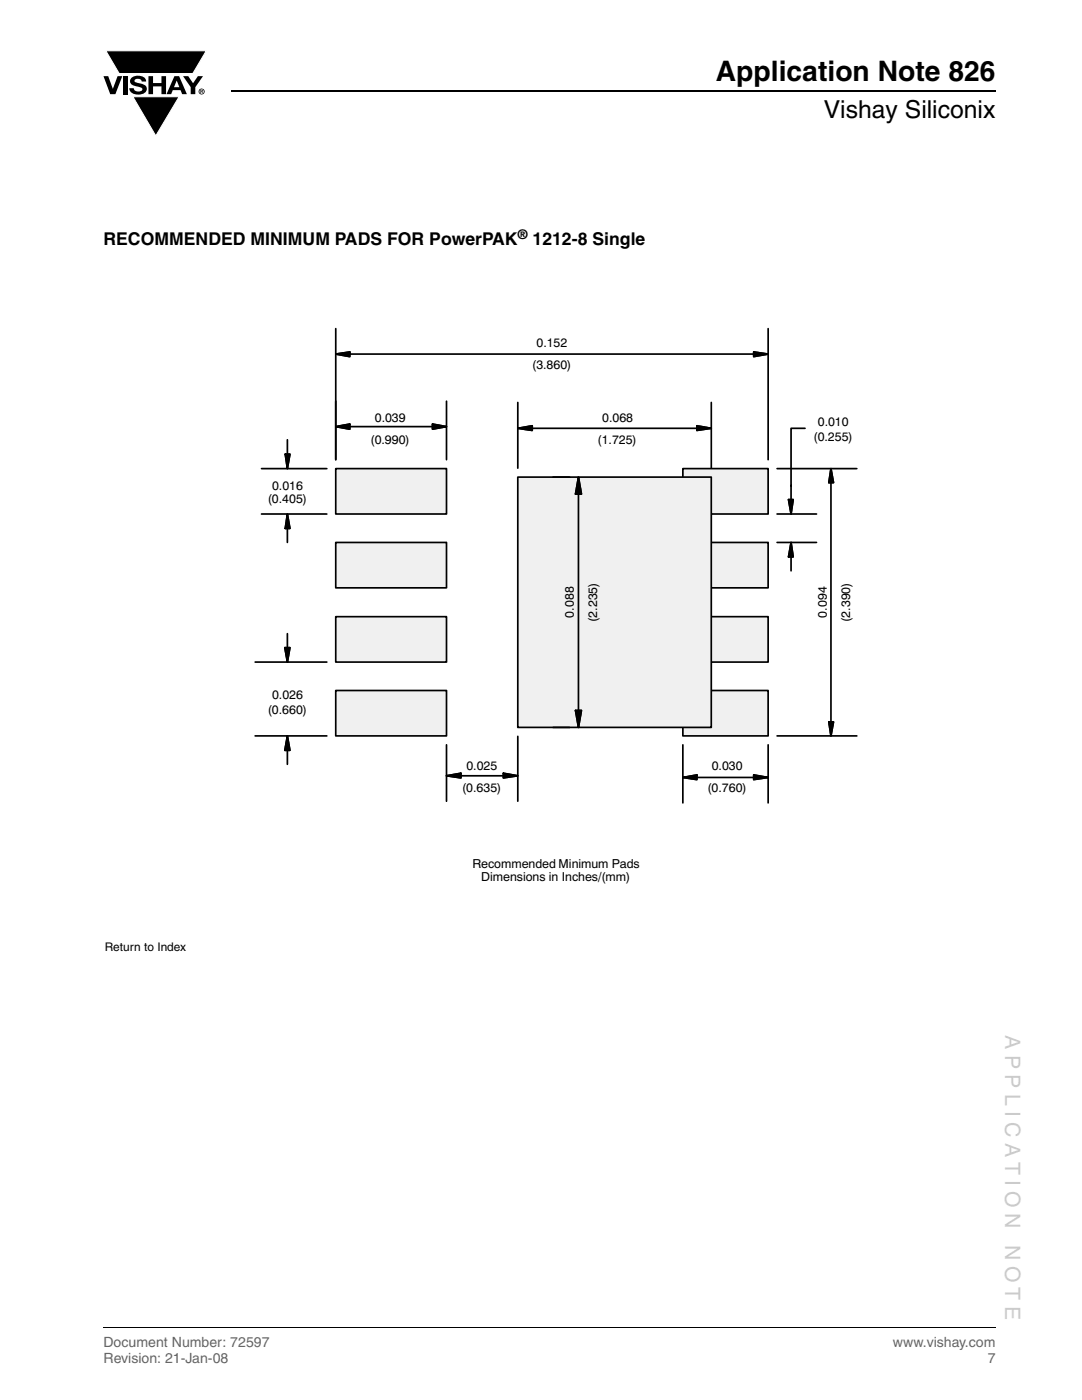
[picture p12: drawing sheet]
<svg xmlns="http://www.w3.org/2000/svg" width="216mm" height="279mm" viewBox="0 0 216 279" stroke-linecap="round" stroke-linejoin="round" font-family="sans-serif">
<path d="M46.1 18.2h152.5" fill="none" stroke="#000" stroke-width=".36"/>
<path d="M20.6 10.1h20.7v17.2h-20.7z" fill="#fff"/>
<g fill="#000">
<path d="M20.6 15.2h1l.9 2.5 1-2.5h.9l-1.4 3.6h-1zM21.1 10.1h20.1l-2.7 4.6h-14.7zM24.6 15.2h.9v3.6h-.9zM26.3 15.5a2.1 2.1 0 0 1 2.8 .3l.1 .5h-.9a.79 .79 0 0 0-.7-.6 .79 .79 0 0 0-.8 .4l.3 .3 1 .3a1.08 1.08 0 0 1 1.2 1 1.08 1.08 0 0 1-1.1 1.1 1.73 1.73 0 0 1-2.4-1.2h.9a.96 .96 0 0 0 .8 .7 .96 .96 0 0 0 .9-.5 1.31 1.31 0 0 0-1.2-.6 1.03 1.03 0 0 1-1.1-.5 1.03 1.03 0 0 1 .2-1.2zM29.6 15.2h.9v1.4h1.7v-1.4h.9v3.6h-.9v-1.6h-1.7v1.6h-.9zM26.5 19.3h9.2l-4.6 7.8zM36.5 15.2h1.1l.9 1.4 1-1.4h1l-1.5 2.2v1.4h-.9v-1.4z"/>
<path d="M35.3 16.1l-.6 1.3h1.1zM34.8 15.2h.9l1.6 3.6h-1l-.3-.8h-1.5l-.3 .8h-1z"/>
<path d="M40.1 18v.2h.2v-.1zM40 17.9l.4 .1 .1 .1-.2 .2 .2 .3-.3-.3-.1 .3h-.1zM39.8 18.3a.46 .46 0 0 0 .9 0 .46 .46 0 0 0-.9 0zM39.6 18.3a.6 .6 0 0 1 1.2 0 .6 .6 0 0 1-1.2 0z"/>
</g>
<path d="M21.1 10.1h20.1l-2.7 4.6h-14.7zM26.5 19.3h9.2l-4.6 7.8z" fill="none" stroke="#fff" stroke-width=".2"/>
<path d="M20.6 265h178" fill="none" stroke="#000" stroke-width=".2"/>
<g fill="#fff">
<path d="M36.1 175.2h24.9v4.7h-24.9z"/>
<path d="M36.1 175.2h25v.1h-25z"/>
<path d="M60.9 175.2h.2v4.8h-.2z"/>
<path d="M36 179.8h25v.2h-25z"/>
<path d="M36 175.2h.2v4.7h-.2z"/>
<path d="M20.9 58.5h177.5v187.6h-177.5z"/>
</g>
<path d="M136.3 137.8h17v9.1h-17z" fill="#f0f0f0"/>
<path d="M136.3 137.8h17v9.1h-17z" fill="none" stroke="#000" stroke-width=".34"/>
<path d="M136.3 123.1h17v9h-17z" fill="#f0f0f0"/>
<path d="M136.3 123.1h17v9h-17z" fill="none" stroke="#000" stroke-width=".34"/>
<path d="M136.3 108.3h17v9h-17z" fill="#f0f0f0"/>
<path d="M136.3 108.3h17v9h-17z" fill="none" stroke="#000" stroke-width=".34"/>
<path d="M136.3 93.5h17v9.1h-17z" fill="#f0f0f0"/>
<path d="M136.3 93.5h17v9.1h-17z" fill="none" stroke="#000" stroke-width=".34"/>
<path d="M103.3 95.2h38.6v50h-38.6z" fill="#f0f0f0"/>
<g fill="none" stroke="#000" stroke-width=".34">
<path d="M67 70.7l2.8-.5v1zM67 65.6v26.1M69.8 70.7h80.6M150.4 70.2l2.9 .5-2.9 .5zM153.3 65.6v26.1M67 85.1l2.8-.5v1zM69.8 85.1h16.5M86.3 84.6l2.8 .5-2.8 .5zM89.1 80.1v11.6M103.3 95.2h38.6v50h-38.6zM103.3 85.5l2.9-.5v.9zM103.3 80.3v13.1"/>
<path d="M106.2 85.5h32.8M139 85l2.9 .5-2.9 .4zM141.9 80.3v13.1M155.1 93.5h15.9M157.3 99.7h1l-.5 2.9zM160.6 85.5h-2.8v14.2M165.8 93.5l.5 2.8h-.9zM165.8 96.3v47.8M155.1 108.3h7.8M155.1 102.6h7.8M157.8 108.3l.5 2.8h-1zM157.8 111.1v2.8"/>
<path d="M89.1 154.8l2.9-.5v.9zM89.1 148.6v11.3M89.1 154.8h1.3M92 154.8h8.4M100.4 154.3l2.9 .5-2.9 .4zM103.3 146.9v13M136.3 155.2l2.7-.5v.9zM136.3 148.6v11.6M139 155.2h11.4M150.4 154.7l2.9 .5-2.9 .4zM153.3 148.6v11.6M155.1 146.9h15.9"/>
<path d="M165.4 144.1h.9l-.5 2.8z"/>
</g>
<g fill="#000" stroke="#000" stroke-width=".34">
<path d="M67 70.7l2.8-.5v1zM150.4 70.2l2.9 .5-2.9 .5zM67 85.1l2.8-.5v1zM86.3 84.6l2.8 .5-2.8 .5zM103.3 85.5l2.9-.5v.9zM139 85l2.9 .5-2.9 .4zM157.3 99.7h1l-.5 2.9zM165.8 93.5l.5 2.8h-.9zM157.8 108.3l.5 2.8h-1zM89.1 154.8l2.9-.5v.9zM100.4 154.3l2.9 .5-2.9 .4zM136.3 155.2l2.7-.5v.9z"/>
<path d="M150.4 154.7l2.9 .5-2.9 .4zM165.4 144.1h.9l-.5 2.8z"/>
</g>
<path d="M67 93.5h22.1v9.1h-22.1z" fill="#f0f0f0"/>
<path d="M67 93.5h22.1v9.1h-22.1z" fill="none" stroke="#000" stroke-width=".34"/>
<path d="M67 108.3h22.1v9h-22.1z" fill="#f0f0f0"/>
<path d="M67 108.3h22.1v9h-22.1z" fill="none" stroke="#000" stroke-width=".34"/>
<path d="M67 123.1h22.1v9h-22.1z" fill="#f0f0f0"/>
<path d="M67 123.1h22.1v9h-22.1z" fill="none" stroke="#000" stroke-width=".34"/>
<path d="M67 137.8h22.1v9.1h-22.1z" fill="#f0f0f0"/>
<g fill="none" stroke="#000" stroke-width=".34">
<path d="M52.2 93.5h13M56.9 90.6h1l-.6 2.9zM57.3 87.8v2.8M110.3 95.2h3.3M115.4 95.2l.6 3.4h-1.2zM115.4 98.6v43.2M52.2 102.6h13M57.3 102.6l.6 2.9h-1zM57.3 105.5v2.8M50.9 132.1h14.3M56.8 129.3h1.1l-.6 2.8zM57.3 126.5v2.8"/>
<path d="M67 137.8h22.1v9.1h-22.1zM50.9 146.9h14.3M57.3 146.9l.6 2.8h-1.1zM57.3 149.7v2.8M110.3 145.2h3.3M114.8 141.8h1.2l-.6 3.4z"/>
</g>
<path d="M56.9 90.6h1l-.6 2.9zM115.4 95.2l.6 3.4h-1.2zM57.3 102.6l.6 2.9h-1zM56.8 129.3h1.1l-.6 2.8zM57.3 146.9l.6 2.8h-1.1zM114.8 141.8h1.2l-.6 3.4z" fill="#000" stroke="#000" stroke-width=".34"/>
<g fill="#fff">
<path d="M35.9 177.6h27.6v13.9h-27.6z"/>
<path d="M35.9 177.5h27.6v.2h-27.6z"/>
<path d="M63.4 177.6h.1v14h-.1z"/>
<path d="M35.8 191.4h27.7v.2h-27.7z"/>
<path d="M35.8 177.5h.2v14h-.2z"/>
</g>
<text font-size="5.6" x="142.9" y="16.1">Application Note 826</text>
<text font-size="4.9" x="164.4" y="23.6">Vishay Siliconix</text>
<g font-size="4.2" fill="#ccc">
<text x="200.6" y="206.6" transform="rotate(90 200.6 206.6)">A P P L I C A T I O N</text>
<text x="200.6" y="248.5" transform="rotate(90 200.6 248.5)">N O T E</text>
</g>
<g font-size="3.5">
<text x="20.6" y="48.8">RECOMMENDED MINIMUM PADS FOR PowerPAK</text>
<text x="106.3" y="48.8">1212-8 Single</text>
</g>
<g font-size="2.8" fill="#656565">
<text x="20.6" y="268.9">Document Number: 72597</text>
<text x="178.2" y="268.9">www.vishay.com</text>
<text x="20.6" y="272.1">Revision: 21-Jan-08</text>
<text x="197.1" y="272.1">7</text>
</g>
<text font-size="2.6" x="103.3" y="47.8">®</text>
<g font-size="2.5">
<text x="107" y="69.2">0.152</text>
<text x="106.2" y="73.6">(3.860)</text>
<text x="73.9" y="88.7">(0.990)</text>
<text x="74.8" y="84.3">0.039</text>
<text x="119.2" y="88.7">(1.725)</text>
<text x="120.2" y="84.3">0.068</text>
<text x="162.3" y="88">(0.255)</text>
<text x="163.2" y="85">0.010</text>
<text x="53.4" y="100.5">(0.405)</text>
<text x="54.3" y="97.8">0.016</text>
<text x="114.5" y="123.2" transform="rotate(-90 114.5 123.2)">0.088</text>
<text x="119.2" y="124.1" transform="rotate(-90 119.2 124.1)">(2.235)</text>
<text x="165" y="123.2" transform="rotate(-90 165 123.2)">0.094</text>
<text x="169.6" y="124.1" transform="rotate(-90 169.6 124.1)">(2.390)</text>
<text x="53.4" y="142.5">(0.660)</text>
<text x="54.3" y="139.4">0.026</text>
<text x="93.1" y="153.6">0.025</text>
<text x="142" y="153.6">0.030</text>
<text x="92.2" y="158">(0.635)</text>
<text x="141.2" y="158">(0.760)</text>
<text x="94.3" y="173.2">Recommended Minimum Pads</text>
<text x="96" y="175.9">Dimensions in Inches/(mm)</text>
</g>
<text font-size="2.4" x="20.9" y="189.7">Return to Index</text>
</svg>
